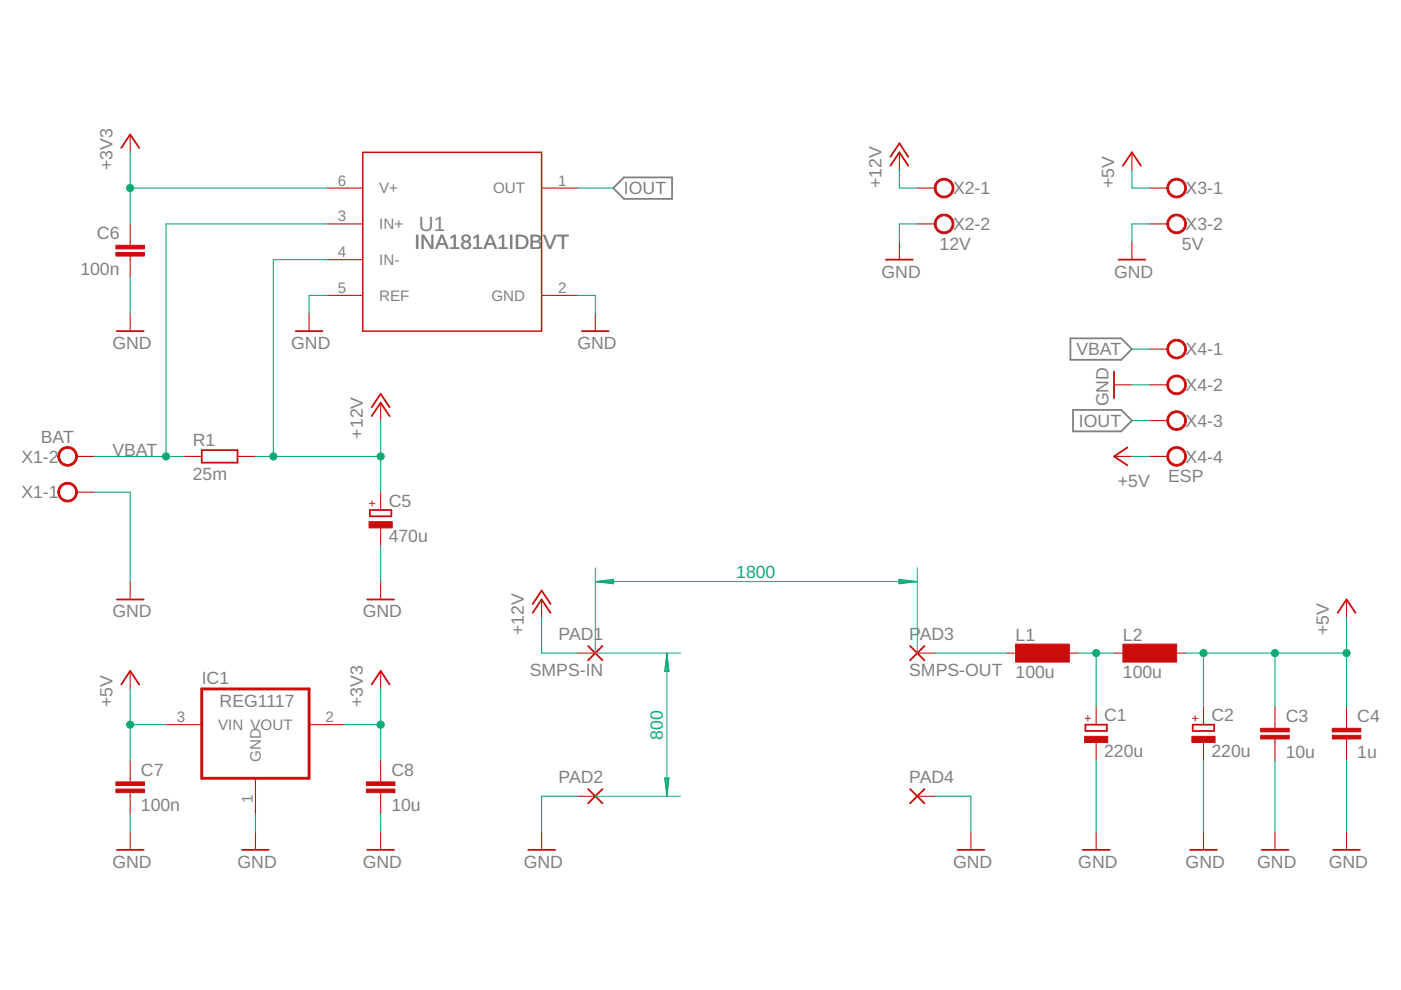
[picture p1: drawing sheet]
<svg xmlns="http://www.w3.org/2000/svg" width="297mm" height="210mm" viewBox="0 0 297 210" stroke-linecap="round" stroke-linejoin="round" font-family="sans-serif">
<path d="M130 39.9l2.3-2.3h10.2v4.6h-10.2zM226.9 71.7h10.8l2.3 2.3-2.3 2.3h-10.8zM227.5 86.9h10.2l2.3 2.3-2.3 2.3h-10.2z" fill="none" stroke="#808080" stroke-width=".38"/>
<g fill="none" stroke="#c90d0c" stroke-width=".38">
<path d="M25.7 31.3l1.9-2.8 1.9 2.8M188.8 35.1l1.9-2.8 1.9 2.8M188.8 33.3l1.9-2.9 1.9 2.9M238.1 35.1l1.9-2.8 1.9 2.8M187.8 55.1h5.7M237.2 55.1h5.6M24.8 70.2h5.7M62.7 70.2h5.7M123.4 70.2h5.7M236.2 78.8v5.6M42.8 95.4h7.6v2.7h-7.6zM78.8 88.2l1.9-2.8 1.9 2.8"/>
<path d="M78.8 86.3l1.9-2.8 1.9 2.8M239 94.9l-2.8 1.9 2.8 1.9M78.4 108.1h4.6v1.4h-4.6zM24.8 127.1h5.7M77.9 127.1h5.6M112.9 129.9l1.9-2.8 1.9 2.8M112.9 128.1l1.9-2.9 1.9 2.9M124.7 137l3 3M127.7 137l-3 3M193 137l3 3M196 137l-3 3M283.6 129.9l1.9-2.8 1.9 2.8"/>
<path d="M25.7 145.1l1.9-2.8 1.9 2.8M78.8 145.1l1.9-2.8 1.9 2.8M230.1 153.6h4.6v1.4h-4.6zM252.9 153.6h4.5v1.4h-4.5zM124.7 167.3l3 3M127.7 167.3l-3 3M193 167.3l3 3M196 167.3l-3 3M24.8 180.2h5.7M51.3 180.2h5.7M77.9 180.2h5.6M112 180.2h5.7"/>
<path d="M203 180.2h5.7M229.6 180.2h5.6M252.3 180.2h5.7M267.5 180.2h5.7M282.7 180.2h5.6"/>
</g>
<g fill="none" stroke="#c90d0c" stroke-width=".23">
<path d="M27.6 28.5v3.8M69.3 39.9h7.6M114.8 39.9h7.6M190.7 32.3v3.8M194.5 39.9h3.8M240 32.3v3.8M243.8 39.9h3.8M27.6 47.5v4.5M27.6 54.3v4.5M69.3 47.5h7.6M69.3 55.1h7.6M190.7 51.3v3.8"/>
<path d="M194.5 47.5h3.8M240 51.3v3.8M243.8 47.5h3.8M27.6 66.4v3.8M65.5 66.4v3.8M69.3 62.6h7.6M114.8 62.6h7.6M126.2 66.4v3.8M243.8 74h3.8M16.2 96.8h3.8M39 96.8h3.8M50.4 96.8h3.8"/>
<path d="M80.7 85.4v3.8M236.2 96.8h3.8M236.2 81.6h3.8M243.8 96.8h3.8M243.8 81.6h3.8M243.8 89.2h3.8M16.2 104.4h3.8M80.7 104.4v3.7M80.7 111.9v3.8M27.6 123.3v3.8M80.7 123.3v3.8M114.8 127.1v3.8"/>
<path d="M122.4 138.5h3.8M194.5 138.5h3.8M213.4 138.5h3.8M224.8 138.5h3.8M236.2 138.5h3.8M247.6 138.5h3.8M285.5 127.1v3.8M27.6 142.3v3.8M35.2 153.6h7.6M65.5 153.6h7.6M80.7 142.3v3.8M232.4 149.9v3.7"/>
<path d="M232.4 157.4v3.8M255.2 149.9v3.7M255.2 157.4v3.8M270.3 149.9v4.5M270.3 156.7v4.5M285.5 149.9v4.5M285.5 156.7v4.5M27.6 161.2v4.6M27.6 168.1v4.5M27.6 176.4v3.8M54.2 165v7.6M54.2 176.4v3.8"/>
<path d="M80.7 161.2v4.6M80.7 168.1v4.5M80.7 176.4v3.8M114.8 176.4v3.8M122.4 168.8h3.8M194.5 168.8h3.8M205.8 176.4v3.8M232.4 176.4v3.8M255.2 176.4v3.8M270.3 176.4v3.8M285.5 176.4v3.8"/>
</g>
<g fill="#c90d0c" stroke="#c90d0c" stroke-width=".21">
<path d="M12.9 102.8a2.08 2.08 0 0 1 3.3 .6 2.08 2.08 0 0 1-1.3 3 2.08 2.08 0 0 1-2.6-2h.3a1.71 1.71 0 0 1 2.6-1.5 1.71 1.71 0 0 1 .1 2.9 1.71 1.71 0 0 1-2.6-1.1l-.1-.3h-.3a2.02 2.02 0 0 1 .6-1.6z" fill-rule="evenodd"/>
<path d="M12.9 95.2a2.09 2.09 0 0 1 3.3 .5 2.09 2.09 0 0 1-1.3 3.1 2.09 2.09 0 0 1-2.6-2h.3a1.71 1.71 0 0 1 2.6-1.5 1.71 1.71 0 0 1 .1 2.9 1.71 1.71 0 0 1-2.6-1.1l-.1-.3h-.3a2.11 2.11 0 0 1 .6-1.6z" fill-rule="evenodd"/>
<path d="M198.8 38.3a2.09 2.09 0 0 1 3.2 .6 2.09 2.09 0 0 1-1.3 3 2.09 2.09 0 0 1-2.6-2h.4a1.71 1.71 0 0 1 2.4-1.6 1.71 1.71 0 0 1 .3 2.9 1.71 1.71 0 0 1-2.7-1v-.3h-.4a2.14 2.14 0 0 1 .7-1.6z" fill-rule="evenodd"/>
<path d="M198.8 45.9a2.09 2.09 0 0 1 3.2 .6 2.09 2.09 0 0 1-1.3 3 2.09 2.09 0 0 1-2.6-2h.4a1.71 1.71 0 0 1 2.4-1.6 1.71 1.71 0 0 1 .3 2.9 1.71 1.71 0 0 1-2.7-1v-.3h-.4a2.14 2.14 0 0 1 .7-1.6z" fill-rule="evenodd"/>
<path d="M248.1 38.3a2.09 2.09 0 0 1 3.2 .6 2.09 2.09 0 0 1-1.3 3 2.09 2.09 0 0 1-2.6-2h.4a1.71 1.71 0 0 1 2.4-1.6 1.71 1.71 0 0 1 .3 2.9 1.71 1.71 0 0 1-2.7-1v-.3h-.4a2.14 2.14 0 0 1 .7-1.6z" fill-rule="evenodd"/>
<path d="M248.1 45.9a2.09 2.09 0 0 1 3.2 .6 2.09 2.09 0 0 1-1.3 3 2.09 2.09 0 0 1-2.6-2h.4a1.71 1.71 0 0 1 2.4-1.6 1.71 1.71 0 0 1 .3 2.9 1.71 1.71 0 0 1-2.7-1v-.3h-.4a2.14 2.14 0 0 1 .7-1.6z" fill-rule="evenodd"/>
<path d="M248.1 72.5a2.09 2.09 0 0 1 3.2 .5 2.09 2.09 0 0 1-1.3 3 2.09 2.09 0 0 1-2.6-2h.4a1.71 1.71 0 0 1 2.4-1.6 1.71 1.71 0 0 1 .3 2.9 1.71 1.71 0 0 1-2.7-.9v-.4h-.4a2.24 2.24 0 0 1 .7-1.5z" fill-rule="evenodd"/>
<path d="M248.1 80.1a2.09 2.09 0 0 1 3.2 .5 2.09 2.09 0 0 1-1.3 3 2.09 2.09 0 0 1-2.6-2h.4a1.71 1.71 0 0 1 2.4-1.6 1.71 1.71 0 0 1 .3 2.9 1.71 1.71 0 0 1-2.7-.9v-.4h-.4a2.14 2.14 0 0 1 .7-1.5z" fill-rule="evenodd"/>
<path d="M248.1 87.6a2.09 2.09 0 0 1 3.2 .6 2.09 2.09 0 0 1-1.3 3 2.09 2.09 0 0 1-2.6-2h.4a1.71 1.71 0 0 1 2.4-1.6 1.71 1.71 0 0 1 .3 2.9 1.71 1.71 0 0 1-2.7-1v-.3h-.4a2.14 2.14 0 0 1 .7-1.6z" fill-rule="evenodd"/>
<path d="M248.1 95.2a2.09 2.09 0 0 1 3.2 .6 2.09 2.09 0 0 1-1.3 3 2.09 2.09 0 0 1-2.6-2h.4a1.71 1.71 0 0 1 2.4-1.6 1.71 1.71 0 0 1 .3 2.9 1.71 1.71 0 0 1-2.7-1v-.3h-.4a2.24 2.24 0 0 1 .7-1.6z" fill-rule="evenodd"/>
</g>
<g fill="#c90d0c" stroke="#c90d0c" stroke-width=".21">
<path d="M230 156.1h4.9v1.3h-4.9z"/>
<path d="M252.7 156.1h4.9v1.3h-4.9z"/>
<path d="M267.3 155.9h6v.8h-6z"/>
<path d="M267.3 154.4h6v.8h-6z"/>
<path d="M282.5 155.9h6v.8h-6z"/>
<path d="M282.5 154.4h6v.8h-6z"/>
<path d="M215.3 136.6h11.4v3.8h-11.4z"/>
<path d="M238.1 136.6h11.4v3.8h-11.4z"/>
<path d="M78.3 110.6h4.9v1.3h-4.9z"/>
<path d="M24.6 53.5h6v.8h-6z"/>
<path d="M24.6 52h6v.8h-6z"/>
<path d="M24.6 167.3h6v.8h-6z"/>
<path d="M24.6 165.8h6v.7h-6z"/>
<path d="M77.7 167.3h6v.8h-6z"/>
<path d="M77.7 165.8h6v.7h-6z"/>
</g>
<path d="M76.9 32.3h37.9v37.9h-37.9z" fill="none" stroke="#c90d0c" stroke-width=".32"/>
<path d="M42.8 146.1h22.7v18.9h-22.7z" fill="none" stroke="#c90d0c" stroke-width=".61"/>
<g fill="none" stroke="#0dab76" stroke-width=".21">
<path d="M126.2 120.4v18.1h18.1M126.3 123.3h68.1M126.3 123.3l3.8-.5v1zM126.3 123.3l3.8 .2M126.3 123.3l3.8 .4M130.1 123.1l-3.8 .2M130.1 122.9l-3.8 .4M141.4 138.6v30.1M141.4 138.6l.5 3.8h-1zM141.4 138.6l-.2 3.8M141.4 138.6l.2 3.8M141.4 138.6l-.4 3.8"/>
<path d="M141.4 138.6l.4 3.8M190.6 122.8l3.8 .5-3.8 .5zM190.6 123.1l3.8 .2M190.6 122.9l3.8 .4M194.4 123.3l-3.8 .2M194.4 123.3l-3.8 .4M194.5 120.4v18.1M126.2 168.8h18.1M140.9 164.9h1l-.5 3.8zM141 164.9l.4 3.8M141.2 164.9l.2 3.8M141.6 164.9l-.2 3.8"/>
<path d="M141.8 164.9l-.4 3.8"/>
</g>
<g fill="none" stroke="#0dab76" stroke-width=".23">
<path d="M27.6 39.9h41.7M27.6 32.3v15.2M122.4 39.9h7.6M190.7 36.1v3.8h3.8M240 36.1v3.8h3.8M27.6 58.8v7.6M69.3 55.1h-11.3v41.7M69.3 47.5h-34.1v49.3M194.5 47.5h-3.8v3.8M243.8 47.5h-3.8v3.8M69.3 62.6h-3.8v3.8M122.4 62.6h3.8v3.8"/>
<path d="M240 74h3.8M20 96.8h19M54.2 96.8h26.5M80.7 89.2v15.2M240 96.8h3.8M240 81.6h3.8M240 89.2h3.8M20 104.4h7.6v18.9M80.7 115.7v7.6M114.8 130.9v7.6h7.6M198.3 138.5h15.1M228.6 138.5h7.6"/>
<path d="M232.4 138.5v11.4M251.4 138.5h34.1M255.2 138.5v11.4M270.3 138.5v11.4M285.5 130.9v19M27.6 146.1v15.1M27.6 153.6h7.6M73.1 153.6h7.6M80.7 146.1v15.1M27.6 172.6v3.8M54.2 172.6v3.8M80.7 172.6v3.8"/>
<path d="M122.4 168.8h-7.6v7.6M198.3 168.8h7.5v7.6M232.4 161.2v15.2M255.2 161.2v15.2M270.3 161.2v15.2M285.5 161.2v15.2"/>
</g>
<g fill="#0dab76" stroke="#0dab76" stroke-width=".21">
<circle cx="58" cy="96.8" r=".76"/>
<circle cx="80.7" cy="96.8" r=".76"/>
<circle cx="232.4" cy="138.5" r=".76"/>
<circle cx="285.5" cy="138.5" r=".76"/>
<circle cx="270.3" cy="138.5" r=".76"/>
<circle cx="255.2" cy="138.5" r=".76"/>
<circle cx="27.6" cy="153.6" r=".76"/>
<circle cx="35.2" cy="96.8" r=".76"/>
<circle cx="27.6" cy="39.9" r=".76"/>
<circle cx="80.7" cy="153.6" r=".76"/>
</g>
<g font-size="4.4" fill="#808080">
<text x="87.9" y="52.8">INA181A1IDB</text>
<text x="88.8" y="49">U1</text>
<text x="115.1" y="52.8">VT</text>
</g>
<g font-size="3.7" fill="#808080">
<text x="23.8" y="36.1" transform="rotate(-90 23.8 36.1)">+3V3</text>
<text x="132.3" y="41.2">IOUT</text>
<text x="186.9" y="39.9" transform="rotate(-90 186.9 39.9)">+12V</text>
<text x="202.1" y="41.2">X2-1</text>
<text x="236.2" y="39.9" transform="rotate(-90 236.2 39.9)">+5V</text>
<text x="251.4" y="41.2">X3-1</text>
<text x="20.6" y="50.7">C6</text>
<text x="199.2" y="53">12V</text>
<text x="202.1" y="48.8">X2-2</text>
<text x="250.6" y="53">5V</text>
<text x="251.4" y="48.8">X3-2</text>
<text x="17" y="58.3">100n</text>
<text x="186.9" y="58.8">GND</text>
<text x="236.2" y="58.8">GND</text>
<text x="23.8" y="74">GND</text>
<text x="61.7" y="74">GND</text>
<text x="122.4" y="74">GND</text>
<text x="228.2" y="75.3">VBAT</text>
<text x="251.4" y="75.3">X4-1</text>
<text x="251.4" y="82.9">X4-2</text>
<text x="235" y="86.1" transform="rotate(-90 235 86.1)">GND</text>
<text x="8.6" y="93.9">BAT</text>
<text x="40.9" y="94.5">R1</text>
<text x="76.9" y="93" transform="rotate(-90 76.9 93)">+12V</text>
<text x="228.8" y="90.5">IOUT</text>
<text x="251.4" y="90.5">X4-3</text>
<text x="4.5" y="98.1">X1-2</text>
<text x="23.8" y="96.8">VBAT</text>
<text x="40.9" y="101.7">25m</text>
<text x="251.4" y="98.1">X4-4</text>
<text x="4.5" y="105.7">X1-1</text>
<text x="82.4" y="107.4">C5</text>
<text x="237" y="103.2">+5V</text>
<text x="247.7" y="102.3">ESP</text>
<text x="82.4" y="115">470u</text>
<text x="23.8" y="130.9">GND</text>
<text x="76.9" y="130.9">GND</text>
<text x="111" y="134.7" transform="rotate(-90 111 134.7)">+12V</text>
<text x="118.4" y="135.7">PAD1</text>
<text x="192.8" y="135.7">P</text>
<text x="195" y="135.7">AD3</text>
<text x="215.3" y="135.8">L1</text>
<text x="238.1" y="135.8">L2</text>
<text x="281.7" y="134.7" transform="rotate(-90 281.7 134.7)">+5V</text>
<text x="112.3" y="143.4">SMPS-IN</text>
<text x="192.8" y="143.4">SMPS-OUT</text>
<text x="215.3" y="143.8">100u</text>
<text x="238.1" y="143.8">100u</text>
<text x="23.8" y="149.9" transform="rotate(-90 23.8 149.9)">+5V</text>
<text x="42.8" y="145.1">IC1</text>
<text x="46.6" y="149.9">REG1117</text>
<text x="76.9" y="149.9" transform="rotate(-90 76.9 149.9)">+3V3</text>
<text x="234.1" y="152.9">C1</text>
<text x="256.9" y="152.9">C2</text>
<text x="272.6" y="153.1">C3</text>
<text x="287.8" y="153.1">C4</text>
<text x="234.1" y="160.5">220u</text>
<text x="256.9" y="160.5">220u</text>
<text x="272.6" y="160.7">10u</text>
<text x="287.8" y="160.7">1u</text>
<text x="29.9" y="164.5">C7</text>
<text x="83" y="164.5">C8</text>
<text x="118.4" y="166">PAD2</text>
<text x="192.8" y="166">PAD4</text>
<text x="29.9" y="172">100n</text>
<text x="83" y="172">10u</text>
<text x="23.8" y="184">GND</text>
<text x="50.4" y="184">GND</text>
<text x="76.9" y="184">GND</text>
<text x="111" y="184">GND</text>
<text x="202.1" y="184">GND</text>
<text x="228.6" y="184">GND</text>
<text x="251.4" y="184">GND</text>
<text x="266.5" y="184">GND</text>
<text x="281.7" y="184">GND</text>
</g>
<g font-size="3.7" fill="#0dab76">
<text x="156.1" y="122.5">1800</text>
<text x="140.5" y="156.8" transform="rotate(-90 140.5 156.8)">800</text>
</g>
<g font-size="3.2" fill="#808080">
<text x="71.6" y="39.4">6</text>
<text x="80.4" y="41">V+</text>
<text x="104.6" y="41">OUT</text>
<text x="118.3" y="39.4">1</text>
<text x="71.6" y="46.9">3</text>
<text x="80.4" y="48.6">IN+</text>
<text x="71.6" y="54.5">4</text>
<text x="80.4" y="56.2">IN-</text>
<text x="71.6" y="62.1">5</text>
<text x="80.4" y="63.8">REF</text>
<text x="104.2" y="63.8">GND</text>
<text x="118.3" y="62.1">2</text>
<text x="37.5" y="153.1">3</text>
<text x="46.3" y="154.8">VIN VOUT</text>
<text x="69" y="153.1">2</text>
<text x="55.3" y="161.5" transform="rotate(-90 55.3 161.5)">GND</text>
<text x="53.6" y="170.3" transform="rotate(-90 53.6 170.3)">1</text>
</g>
<g font-size="2.7" fill="#c90d0c">
<text x="79.8" y="107.5" transform="rotate(-90 79.8 107.5)">+</text>
<text x="231.5" y="153" transform="rotate(-90 231.5 153)">+</text>
<text x="254.3" y="153" transform="rotate(-90 254.3 153)">+</text>
</g>
</svg>
